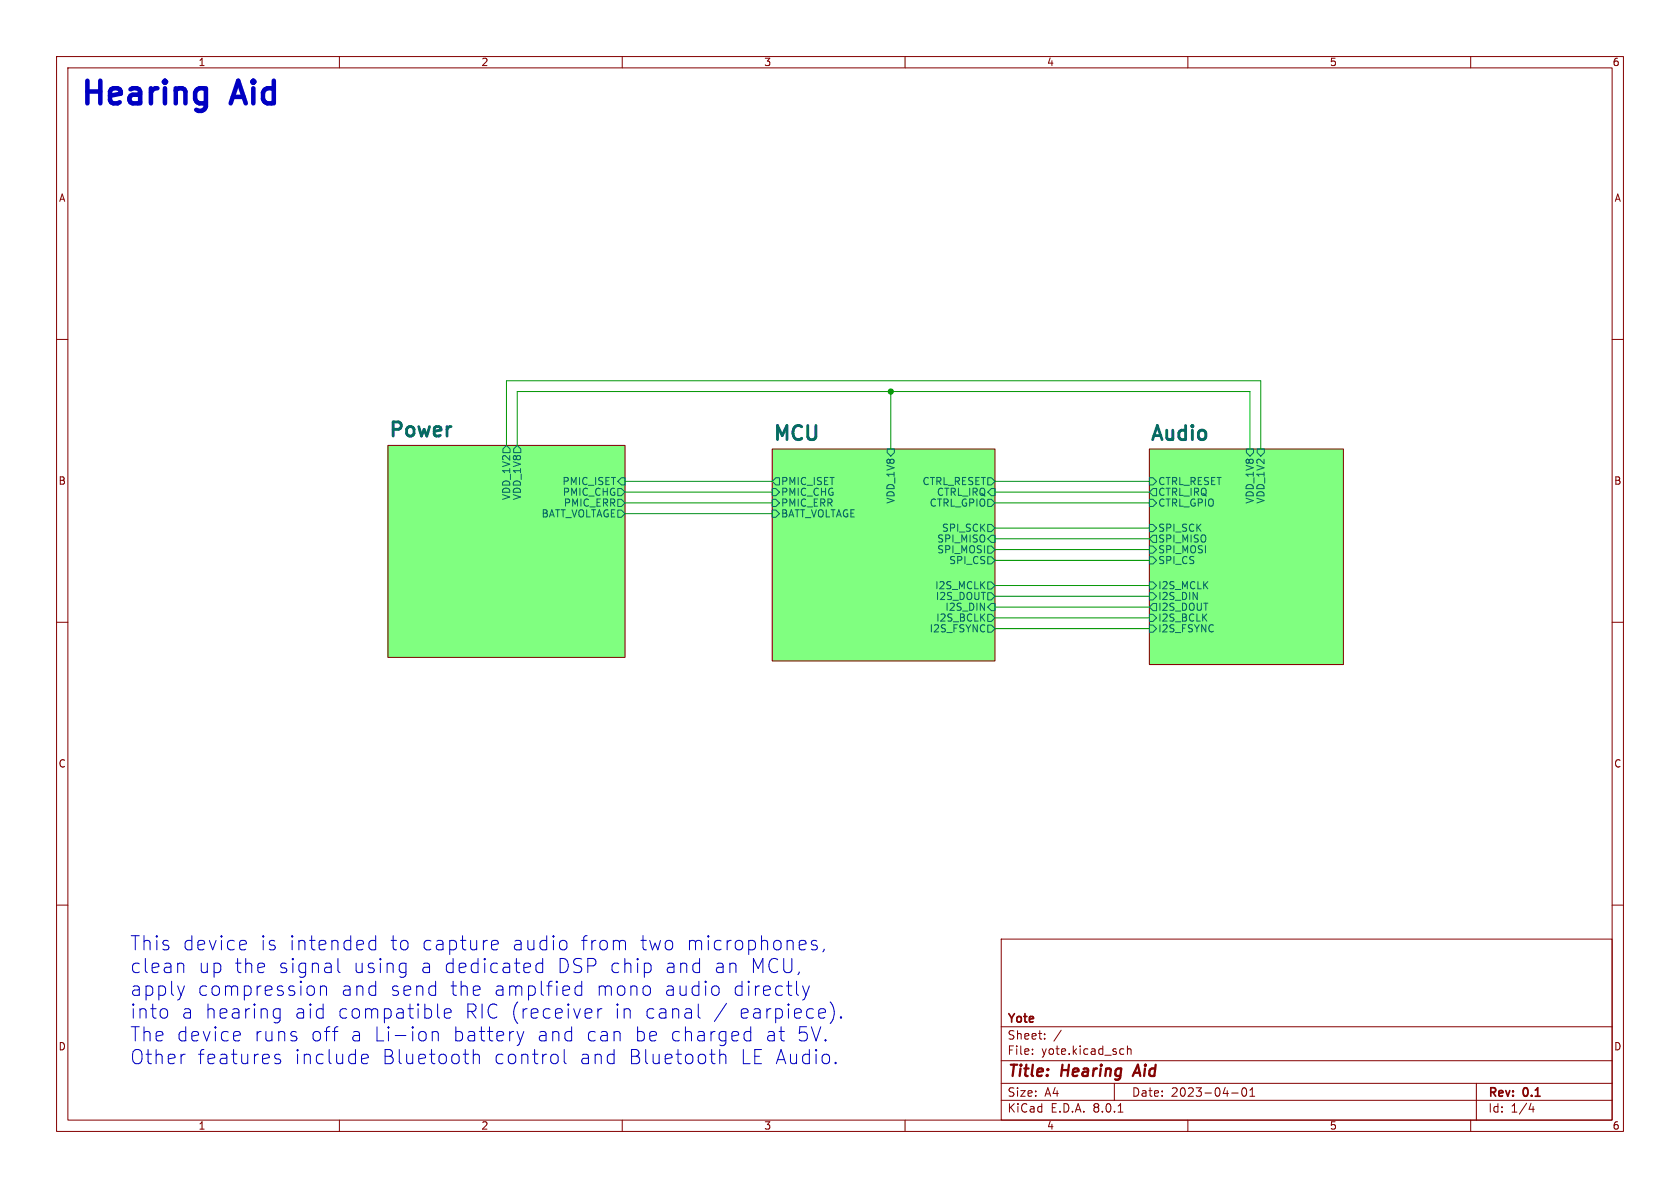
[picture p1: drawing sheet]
<svg xmlns="http://www.w3.org/2000/svg" width="297mm" height="210mm" viewBox="0 0 297 210" stroke-linecap="round" stroke-linejoin="round" font-family="sans-serif">
<g fill="none" stroke="#840000" stroke-width=".18">
<path d="M10 10h277v190h-277zM12 12h273v186h-273zM60 10v2M110 10v2M160 10v2M210 10v2M260 10v2M10 60h2M285 60h2M68.6 78.7h41.9v37.5h-41.9zM136.5 79.4h39.4v37.4h-39.4zM203.2 79.4h34.3v38.1h-34.3z"/>
<path d="M10 110h2M285 110h2M10 160h2M285 160h2M177 166h108v32h-108zM60 198v2M110 198v2M160 198v2M177 194.5h108M177 191.5h108M177 187.5h108M177 181.5h108"/>
<path d="M182.5 186.3v.1M182.5 185.5v.1M184.7 183.6v.1M184.7 182.8v.1M187.6 182.1l-1.3 2M197 191.5v3M197.7 196.6h.8M198.2 185.4l.5 .1M198.7 186.3l-.5 .1M199.3 185.5l.2-.1 .4 .1 .1 .9M199.3 184.9v1.5M210 198v2"/>
<path d="M217.7 193.2h1.2M219.7 192.4l.2-.1a.81 .81 0 0 1 .6 .6 .81 .81 0 0 1-.3 .8l-.2 .1a.81 .81 0 0 1-.3-1.4zM221 193.8h.8M221 192.7l.4-.4v1.5M260 198v2M261 191.5v6.5M270.7 195l-.4 1.1h.9M271 195.6v1"/>
</g>
<path d="M201.2 188.2l-.9 2" fill="none" stroke="#840000" stroke-width=".4"/>
<g fill="#80ff80" stroke="#80ff80" stroke-width=".18">
<path d="M136.5 79.4h39.4v37.4h-39.4z"/>
<path d="M68.6 78.7h41.9v37.5h-41.9z"/>
<path d="M203.2 79.4h34.3v38.1h-34.3z"/>
</g>
<g fill="none" stroke="#006464" stroke-width=".18">
<path d="M89.5 78.7l.7 .7v.6h-1.3v-.6zM91.4 78.7l.7 .7v.6h-1.3v-.6zM156.8 79.4h1.3v.6l-.6 .6-.7-.6zM220.3 79.4h1.3v.6l-.6 .6-.7-.6zM222.2 79.4h1.3v.6l-.6 .6-.7-.6zM109.2 86.4h.7l.6 .6-.6 .6h-.7zM109.2 85.1l.7-.6h.6v1.2h-.6zM109.2 88.3h.7l.6 .6-.6 .6h-.7zM109.2 90.2h.7l.6 .6-.6 .6h-.7zM136.5 86.4h.7l.6 .6-.6 .6h-.7zM136.5 88.3h.7l.6 .6-.6 .6h-.7zM136.5 90.2h.7l.6 .6-.6 .6h-.7z"/>
<path d="M137.2 84.5h.6v1.2h-.6l-.7-.6zM174.6 98.4h.7l.6 .7-.6 .6h-.7zM174.6 84.5h.7l.6 .6-.6 .6h-.7zM174.6 88.3h.7l.6 .6-.6 .6h-.7zM174.6 96.5h.7l.6 .7-.6 .6h-.7zM174.6 92.7h.7l.6 .6-.6 .7h-.7zM175.3 86.4h.6v1.2h-.6l-.7-.6zM175.3 94.6h.6v1.3h-.6l-.7-.6zM203.2 88.3h.6l.7 .6-.7 .6h-.6zM203.2 92.7h.6l.7 .6-.7 .7h-.6zM203.2 96.5h.6l.7 .7-.7 .6h-.6zM203.2 98.4h.6l.7 .7-.7 .6h-.6z"/>
<path d="M203.2 84.5h.6l.7 .6-.7 .6h-.6zM203.8 94.6h.7v1.3h-.7l-.6-.6zM203.8 86.4h.7v1.2h-.7l-.6-.6zM174.6 110.5h.7l.6 .6-.6 .7h-.7zM174.6 102.9h.7l.6 .6-.6 .6h-.7zM174.6 104.8h.7l.6 .6-.6 .6h-.7zM174.6 108.6h.7l.6 .6-.6 .7h-.7zM175.3 106.7h.6v1.3h-.6l-.7-.7zM203.2 102.9h.6l.7 .6-.7 .6h-.6zM203.2 110.5h.6l.7 .6-.7 .7h-.6zM203.2 108.6h.6l.7 .6-.7 .7h-.6zM203.2 104.8h.6l.7 .6-.7 .6h-.6z"/>
<path d="M203.8 106.7h.7v1.3h-.7l-.6-.7z"/>
</g>
<path d="M36 15.6l.4 .2M36.4 15.6v3.2l-.2 .4M36.4 18.1l-.4 .2" fill="none" stroke="#0000c2" stroke-width=".8"/>
<g fill="none" stroke="#0000c2" stroke-width=".18">
<path d="M29.5 178.6l.1 .2v.7l-.1 .2M32.1 170.3l.4 .3v1.3M32.6 174.3l-.6 1.7M43.2 166.2l.2 .2 .2 .4-1.2 .3M43.4 167.8l-.2 .1M48.6 179.9l.2 .1 .7-.1M48.6 178.4l.2-.1 .7 .1M49.5 178.3v2a.68 .68 0 0 1-1.1 .4M55.3 174.4l.3 .4v.7l-.3 .3M56.7 174.5a.62 .62 0 0 1 1 .1v1.4M56.7 174.3v1.7M59.7 169.4v2.2l.4 .3"/>
<path d="M66.4 165.4v2.5M66.4 166.4l-.7-.2-.5 .5v.7l.3 .4 .2 .1 .7-.1M71.1 170.3l.7 .1M71.8 170.3v2l-.3 .3M71.8 171.8l-.7 .1M77.4 177.5v2.1l.3 .4M78.6 179.1l1.1-.2-.1-.5-.7-.1-.3 .4v.9l.1 .3 .2 .1 .7-.1M86.9 167.1l1.2-.3-.1-.4-.8-.2-.3 .4v.9l.1 .3 .2 .1 .8-.1M95.9 170.4l-.7-.1-.5 .4v.8l.3 .3 .2 .1 .7-.1M95.9 169.4v2.5M99.4 166.2a.68 .68 0 0 1 .8 .5v.7a.68 .68 0 0 1-.8 .5M102.8 174.4l-.7-.1-.4 .5v.7l.2 .3 .2 .2 .7-.2"/>
<path d="M102.8 173.5v2.5M104.5 178.4l.1 .5-1.2 .2M105.7 178.3v1.7M106.4 178.3a.64 .64 0 0 0-.7 .5M109.9 166.2h.3l.4 .4v1.3M114.6 170.3l.5 .4v.8l-.5 .4M114.7 174.4l.3 .4v.7l-.3 .3M123.4 177.5v2.1l.4 .4M126.3 174.3a.68 .68 0 0 1 .8 .5v.7a.68 .68 0 0 1-.8 .5M128.4 177.4l-2.1 3.2M141.9 174.3l.6 1.7M142.5 176l-.3 .6"/>
<path d="M143.1 174.3l-.6 1.7M144.4 166.4l-.6-.2-.4 .4 .2 .4 .8 .2 .1 .2-.1 .4-.2 .1-.8-.1M145.7 167.8l-.2 .5M146.8 177.1a2.87 2.87 0 0 1 0 3.8M148.7 179.7l.1 .2-.1 .1M148.7 179.7l-.1 .2 .1 .1M148.7 179.7v.3M42.1 182.3l.3 .2 .1 .4-1.2 .3M42.4 183.9l-.3 .1M49.5 186.5l-.6-.1-.3 .3 .1 .4 .8 .2 .1 .3-.1 .3-.2 .1-.7-.1M58.8 182.3h.9M63.9 187.7l.4 .3 .7-.1"/>
<path d="M63.9 186.7l.4-.3h.4l.4 .3v.3l-1.2 .2M75.2 182.6l.1 .2v.7l-.1 .3M76.4 182.6a.62 .62 0 0 1 1.1 .1v1.3M76.4 182.3v1.7M83.7 186.6a.62 .62 0 0 1 1 .1v1.3M83.7 185.5v2.5M91.4 182.3l.6 1.7M92 184l-.3 .7M92.6 182.3l-.6 1.7M98.2 186.4l.5 .4v.8l-.5 .4M99.7 185.5v2.2l.4 .3M125.5 186.4h.9"/>
<path d="M126.2 188h.2M127.2 186.6a.62 .62 0 0 1 1.1 .1v1.3M127.2 185.5v2.5M132.7 182.5l-.7-.2-.5 .5v.7l.3 .4 .2 .1 .7-.1M132.7 181.5v2.5M147.7 187.8l.1 .1-.1 .1M147.7 187.8l-.1 .1 .1 .1M147.7 187.8v.2"/>
</g>
<g fill="none" stroke="#009600" stroke-width=".18">
<path d="M89.5 78.7v-11.4h133.4v12.1M91.4 78.7v-9.5h129.6v10.2M157.5 69.2v10.2M110.5 90.8h26M110.5 88.9h26M110.5 87h26M110.5 85.1h26M175.9 99.1h27.3M175.9 95.3h27.3M175.9 97.2h27.3M175.9 88.9h27.3M175.9 87h27.3"/>
<path d="M175.9 85.1h27.3M175.9 93.3h27.3M175.9 107.3h27.3M175.9 105.4h27.3M175.9 109.2h27.3M175.9 111.1h27.3M175.9 103.5h27.3"/>
</g>
<circle cx="157.5" cy="69.2" r=".46" fill="#009600" stroke="#009600" stroke-width=".18"/>
<g font-size="5.6" fill="#0000c2">
<text x="14" y="18.8">Hearing</text>
<text x="41.5" y="18.8">Aid</text>
</g>
<g font-size="3.5" fill="#006464">
<text x="68.6" y="77.4">Power</text>
<text x="136.5" y="78">MCU</text>
<text x="203.2" y="78">Audio</text>
</g>
<g font-size="3.5" fill="#0000c2">
<text x="22.9" y="168.2">This</text>
<text x="22.9" y="172.2">clean</text>
<text x="32.1" y="168.2">device</text>
<text x="34.8" y="172.2">up</text>
<text x="41.2" y="172.2">the</text>
<text x="45.8" y="168.2">is</text>
<text x="48.9" y="172.2">signal</text>
<text x="50.8" y="168.2">intended</text>
<text x="62.1" y="172.2">using</text>
<text x="68.6" y="168.2">to</text>
<text x="74" y="172.2">a dedicated</text>
<text x="74.2" y="168.2">capture</text>
<text x="90.1" y="168.2">audio</text>
<text x="98" y="172.2">DSP chip</text>
<text x="102.2" y="168.2">from</text>
<text x="112.6" y="168.2">two</text>
<text x="117" y="172.2">and</text>
<text x="120.8" y="168.2">microphones,</text>
<text x="125.6" y="172.2">an</text>
<text x="132" y="172.2">MCU,</text>
<text x="22.9" y="176.3">apply</text>
<text x="34.7" y="176.3">compression</text>
<text x="60" y="176.3">and</text>
<text x="68.7" y="176.3">send</text>
<text x="79.2" y="176.3">the</text>
<text x="86.9" y="176.3">amplfied</text>
<text x="105" y="176.3">mono</text>
<text x="117" y="176.3">audio</text>
<text x="129.1" y="176.3">directly</text>
<text x="22.9" y="180.3">into</text>
<text x="22.9" y="184.3">The device</text>
<text x="31.9" y="180.3">a hearing</text>
<text x="44.7" y="184.3">runs</text>
<text x="51.8" y="180.3">aid</text>
<text x="54.6" y="184.3">off</text>
<text x="59.4" y="180.3">compatible</text>
<text x="61.6" y="184.3">a Li-ion</text>
<text x="79.6" y="184.3">battery</text>
<text x="81.8" y="180.3">RIC (receiver</text>
<text x="94.5" y="184.3">and</text>
<text x="103.1" y="184.3">can</text>
<text x="108.2" y="180.3">in</text>
<text x="111.6" y="184.3">be charged</text>
<text x="113.5" y="180.3">canal</text>
<text x="130.1" y="180.3">earpiece).</text>
<text x="134.7" y="184.3">at</text>
<text x="140.2" y="184.3">5V.</text>
<text x="22.9" y="188.3">Other</text>
<text x="34.7" y="188.3">features</text>
<text x="51.8" y="188.3">include</text>
<text x="67.3" y="188.3">Bluetooth</text>
<text x="87" y="188.3">control</text>
<text x="102.1" y="188.3">and</text>
<text x="110.7" y="188.3">Bluetooth</text>
<text x="130.4" y="188.3">LE Audio.</text>
</g>
<g font-size="2.8" fill="#840000">
<text x="178" y="190.9">Title:</text>
<text x="187.7" y="190.9">Hearing</text>
<text x="201.4" y="190.9">Aid</text>
</g>
<g font-size="2.1" fill="#840000">
<text x="178" y="184">Sheet:</text>
<text x="178" y="181.2">Yote</text>
<text x="178" y="186.7">File:</text>
<text x="184.1" y="186.7">yote.kicad_sch</text>
<text x="178" y="196.9">KiCad</text>
<text x="178" y="194.1">Size:</text>
<text x="184.7" y="194.1">A4</text>
<text x="185.7" y="196.9">E.D.A.</text>
<text x="193.3" y="196.9">8.0.1</text>
<text x="200" y="194.1">Date:</text>
<text x="207" y="194.1">2023-04-01</text>
<text x="263" y="194.3">Rev:</text>
<text x="263" y="196.9">Id:</text>
<text x="267.1" y="196.9">1/4</text>
<text x="269.4" y="194.3">0.1</text>
</g>
<g font-size="1.8" fill="#840000">
<text x="35" y="11.9">1</text>
<text x="85" y="11.9">2</text>
<text x="135" y="11.9">3</text>
<text x="185" y="11.9">4</text>
<text x="235" y="11.9">5</text>
<text x="285" y="11.9">6</text>
<text x="10.3" y="35.9">A</text>
<text x="285.3" y="35.9">A</text>
<text x="10.3" y="85.9">B</text>
<text x="285.3" y="85.9">B</text>
<text x="10.3" y="135.9">C</text>
<text x="285.3" y="135.9">C</text>
<text x="10.3" y="185.9">D</text>
<text x="285.3" y="185.9">D</text>
<text x="35" y="199.9">1</text>
<text x="85" y="199.9">2</text>
<text x="135" y="199.9">3</text>
<text x="185" y="199.9">4</text>
<text x="235" y="199.9">5</text>
<text x="285" y="199.9">6</text>
</g>
<g font-size="1.8" fill="#006464">
<text x="90.4" y="88.5" transform="rotate(-90 90.4 88.5)">VDD_1V2</text>
<text x="92.3" y="88.5" transform="rotate(-90 92.3 88.5)">VDD_1V8</text>
<text x="99.3" y="86">PMIC_ISET</text>
<text x="99.4" y="87.9">PMIC_CHG</text>
<text x="99.6" y="89.8">PMIC_ERR</text>
<text x="138" y="86">PMIC_ISET</text>
<text x="138" y="87.9">PMIC_CHG</text>
<text x="138" y="89.8">PMIC_ERR</text>
<text x="158.3" y="89.1" transform="rotate(-90 158.3 89.1)">VDD_1V8</text>
<text x="163" y="86">CTRL_RESET</text>
<text x="164.3" y="89.8">CTRL_GPIO</text>
<text x="165.5" y="87.9">CTRL_IRQ</text>
<text x="204.7" y="89.8">CTRL_GPIO</text>
<text x="204.7" y="87.9">CTRL_IRQ</text>
<text x="204.7" y="86">CTRL_RESET</text>
<text x="221.8" y="89.1" transform="rotate(-90 221.8 89.1)">VDD_1V8</text>
<text x="223.7" y="89.1" transform="rotate(-90 223.7 89.1)">VDD_1V2</text>
<text x="95.6" y="91.7">BATT_VOLTAGE</text>
<text x="138" y="91.7">BATT_VOLTAGE</text>
<text x="166.4" y="94.2">SPI_SCK</text>
<text x="204.7" y="94.2">SPI_SCK</text>
<text x="165.6" y="96.1">SPI_MISO</text>
<text x="165.6" y="98">SPI_MOSI</text>
<text x="167.7" y="99.9">SPI_CS</text>
<text x="204.7" y="98">SPI_MOSI</text>
<text x="204.7" y="99.9">SPI_CS</text>
<text x="204.7" y="96.1">SPI_MISO</text>
<text x="165.2" y="104.4">I2S_MCLK</text>
<text x="165.3" y="106.3">I2S_DOUT</text>
<text x="204.7" y="104.4">I2S_MCLK</text>
<text x="204.7" y="106.3">I2S_DIN</text>
<text x="164.3" y="112">I2S_FSYNC</text>
<text x="165.4" y="110.1">I2S_BCLK</text>
<text x="167" y="108.2">I2S_DIN</text>
<text x="204.7" y="112">I2S_FSYNC</text>
<text x="204.7" y="108.2">I2S_DOUT</text>
<text x="204.7" y="110.1">I2S_BCLK</text>
</g>
</svg>
